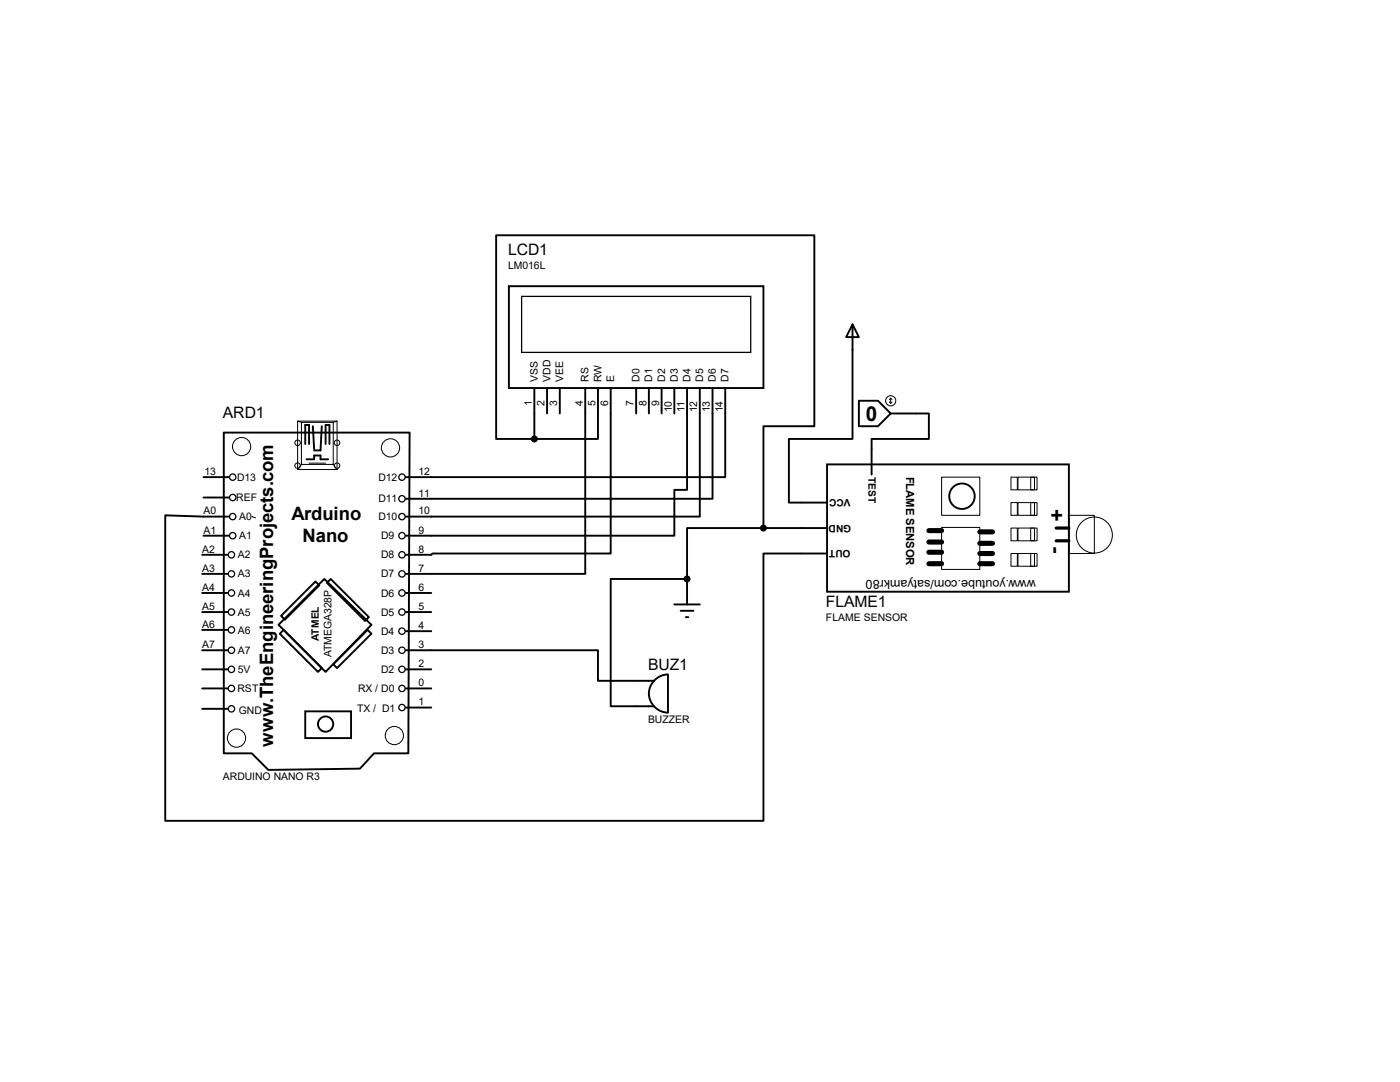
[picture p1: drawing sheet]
<svg xmlns="http://www.w3.org/2000/svg" width="279mm" height="216mm" viewBox="0 0 279 216" stroke-linecap="round" stroke-linejoin="round" font-family="sans-serif">
<g fill="none" stroke="#000" stroke-width=".38">
<path d="M101.6 57.1h50.8v20.3h-50.8zM106.6 77.4v10.2M109.2 77.4v5.1M111.7 77.4v5.1M116.8 77.4v37.1h-35.8M119.3 77.4v10.2h-12.7M121.9 77.4v33h-35.6l-.2 .3h-5.1M127 77.4v5.1M129.5 77.4v5.1M132 77.4v5.1M134.6 77.4v5.1M137.1 77.4v20.3h-2.5v9.2h-53.6"/>
<path d="M139.7 77.4v25.7h-58.7M142.2 77.4v22.1h-61.2M144.7 77.4v17.8h-63.7M170.1 64.7l1.3 2.6h-2.5zM170.1 64.7v22.9h-12.7v12.7h7.7M171.4 80h3.8l2.6 2.5-2.6 2.5h-3.8zM40.6 95.2h5.1M40.6 99.3h5.1M44.7 86.3h37l-.2 64h-6.9l-2.8 3.1-18.2 .2-3.4-3.3h-5.5zM60.9 88.6v-3.8h.8v3.8M61.2 91.7h1.5v-.8h1.3v.8h1.5M62.4 85l.3 4.6"/>
<path d="M64.2 85l-.2 4.9h-1.3M65 88.6v-3.8h.7v3.8M106.6 87.6h-7.6v-40.7h63.5v38.1h-10.1v20.4M165.1 92.7h48.2v25.4h-48.2zM177.8 82.5h7.6v5.1h-11.5v7.1M40.3 118.3h5.1M40.3 114.5h5.1M40.3 110.7h5.1M40.6 106.9h5.1M45.7 103.1h-5.1l-7.6-.3v61h119.4v-53.4h12.7M62.9 116l.8 .8-6.8 6.9-.8-.8zM65.2 116.3l.8-.8 7.6 7.6-.7 .8z"/>
<path d="M81 118.3h5.1M137.1 115.5h-15.2v25.4h8.6M137.1 115.5v5.1M152.4 105.4h-15.3v10.1M152.4 105.4h12.7M40.3 137.4h5.1M40.3 133.6h5.1M40.3 129.8h5.1M40.3 122.1h5.1M40.3 125.7h5.1M55.6 124.7l9.1-9.2 9.4 9.2-9.1 9.4zM55.8 126.4l.8-.7 7.6 7.6-.7 .8z"/>
<path d="M66.5 132.5l6.9-6.8 .7 .7-6.8 6.9zM81 129.8h38.3v6h11.2M81 137.4h5.1M81 133.6h5.1M81 125.9h5.1M81 122.1h5.1M130.6 135.7a3.8 3.8 0 0 1 2.7-1.1v7.6a3.8 3.8 0 0 1-3.5-2.4 3.8 3.8 0 0 1 .8-4.1zM134.6 120.6h5.1M135.8 121.9h2.6M136.9 123.1h.5M40.3 141.4h5.1M60.9 141.9h9.2v5.4h-9.2z"/>
<path d="M81 141.2h5.1"/>
<circle cx="192" cy="99" r="2.54"/>
<circle cx="65" cy="144.5" r="1.52"/>
</g>
<g fill="none" stroke="#000" stroke-width=".2">
<path d="M177.8 79.5v1M177.8 79.5l-.3 .2M177.8 79.5l.2 .2M59.4 84h7.9v9.7h-7.9zM59.4 84l.8 .3M60.2 84.3h6.3v8.4h-6.3zM60.2 92.7l-.8 1M61.7 92.4h3.3M66.5 92.7l.8 1M67.3 84l-.8 .3M177.5 80.2l.3 .3M178 80.2l-.2 .3"/>
<path d="M187.9 95.2h7.6v7.6h-7.6zM201.8 95.2h1.2v2.5h-1.2zM203.2 95.2h3.3v2.5h-3.3zM205.7 95.2h1.3v2.5h-1.3zM50.3 103.1l.7 .2M187.9 105.2h7.6v8.4h-7.6zM201.8 110.4h1.2v2.6h-1.2zM201.8 105.4h1.2v2.5h-1.2zM201.8 100.3h1.2v2.5h-1.2zM203.2 110.4h3.3v2.6h-3.3zM203.2 105.4h3.3v2.5h-3.3zM203.2 100.3h3.3v2.5h-3.3z"/>
<path d="M205.7 110.4h1.3v2.6h-1.3zM205.7 105.4h1.3v2.5h-1.3zM205.7 100.3h1.3v2.5h-1.3zM213.3 102.8h5.1v7.6h-5.1z"/>
<circle cx="177.8" cy="80" r="1.02"/>
<circle cx="48.2" cy="89.1" r="1.82"/>
<circle cx="59.4" cy="88.3" r=".55"/>
<circle cx="59.4" cy="92.9" r=".55"/>
<circle cx="67.3" cy="92.9" r=".55"/>
<circle cx="67.3" cy="88.3" r=".55"/>
<circle cx="77.9" cy="89.4" r="1.82"/>
<circle cx="218.4" cy="106.8" r="3.6"/>
<circle cx="47.2" cy="147.3" r="1.82"/>
<circle cx="78.7" cy="146.8" r="1.82"/>
</g>
<path d="M185.4 112.5h2.5M185.4 110.2h2.5M185.4 108.2h2.5M185.4 105.9h2.5M195.5 112.5h2.6M195.5 110.4h2.6M195.5 108.4h2.6M195.5 106.1h2.6" fill="none" stroke="#000" stroke-width="1"/>
<path d="M210.8 107.9h2.5M210.8 105.4h2.5" fill="none" stroke="#000" stroke-width=".64"/>
<g fill="none" stroke="#000" stroke-width=".25">
<path d="M104.1 59.1h45.7v11.2h-45.7z"/>
<circle cx="46.4" cy="99.3" r=".64"/>
<circle cx="46.4" cy="95.2" r=".64"/>
<circle cx="80.2" cy="99.5" r=".64"/>
<circle cx="80.2" cy="95.2" r=".64"/>
<circle cx="46.2" cy="114.5" r=".64"/>
<circle cx="46.2" cy="118.3" r=".64"/>
<circle cx="46.2" cy="110.7" r=".64"/>
<circle cx="46.4" cy="106.9" r=".64"/>
<circle cx="46.4" cy="103.1" r=".64"/>
<circle cx="80.2" cy="114.5" r=".64"/>
<circle cx="80.2" cy="106.9" r=".64"/>
<circle cx="80.2" cy="103.1" r=".64"/>
<circle cx="80.2" cy="118.3" r=".64"/>
<circle cx="80.2" cy="110.7" r=".64"/>
<circle cx="46.2" cy="129.8" r=".64"/>
<circle cx="46.2" cy="133.6" r=".64"/>
<circle cx="46.2" cy="125.7" r=".64"/>
<circle cx="46.2" cy="137.4" r=".64"/>
<circle cx="46.2" cy="122.1" r=".64"/>
<circle cx="80.2" cy="125.9" r=".64"/>
<circle cx="80.2" cy="129.8" r=".64"/>
<circle cx="80.2" cy="133.6" r=".64"/>
<circle cx="80.2" cy="122.1" r=".64"/>
<circle cx="80.2" cy="137.4" r=".64"/>
<circle cx="46.2" cy="141.4" r=".64"/>
<circle cx="80.2" cy="141.2" r=".64"/>
</g>
<g fill="#000" stroke="#000" stroke-width=".38">
<circle cx="106.6" cy="87.6" r=".51"/>
<circle cx="137.1" cy="115.5" r=".51"/>
<circle cx="152.4" cy="105.4" r=".51"/>
</g>
<g font-size="4.3">
<text x="209.4" y="101.6" transform="rotate(90 209.4 101.6)">+</text>
<text x="209.4" y="109" transform="rotate(90 209.4 109)">-</text>
</g>
<text font-size="4.1" x="172.8" y="84">0</text>
<g font-size="3.7">
<text x="58.2" y="103.7">Arduino</text>
<text x="60.4" y="108.2">Nano</text>
<text x="54.5" y="149" transform="rotate(-90 54.5 149)">www.TheEngineeringProjects.com</text>
</g>
<g font-size="3.1">
<text x="101.4" y="50.9">LCD1</text>
<text x="44.5" y="83.3">ARD1</text>
<text x="164.8" y="121.1">FLAME1</text>
<text x="129.3" y="133.7">BUZ1</text>
</g>
<text font-size="2.5" x="206.7" y="115.8" transform="rotate(-180 206.7 115.8)">www.youtube.com/satyamkr80</text>
<text font-size="2.2" x="180.8" y="95.1" transform="rotate(90 180.8 95.1)">FLAME SENSOR</text>
<g font-size="2.1">
<text x="101.4" y="53.8">LM016L</text>
<text x="107.3" y="76.2" transform="rotate(-90 107.3 76.2)">VSS</text>
<text x="109.9" y="76.2" transform="rotate(-90 109.9 76.2)">VDD</text>
<text x="112.4" y="76.2" transform="rotate(-90 112.4 76.2)">VEE</text>
<text x="117.5" y="76.2" transform="rotate(-90 117.5 76.2)">RS</text>
<text x="120" y="76.2" transform="rotate(-90 120 76.2)">RW</text>
<text x="122.6" y="76.2" transform="rotate(-90 122.6 76.2)">E</text>
<text x="127.6" y="76.2" transform="rotate(-90 127.6 76.2)">D0</text>
<text x="130.2" y="76.2" transform="rotate(-90 130.2 76.2)">D1</text>
<text x="132.7" y="76.2" transform="rotate(-90 132.7 76.2)">D2</text>
<text x="135.3" y="76.2" transform="rotate(-90 135.3 76.2)">D3</text>
<text x="137.8" y="76.2" transform="rotate(-90 137.8 76.2)">D4</text>
<text x="140.3" y="76.2" transform="rotate(-90 140.3 76.2)">D5</text>
<text x="142.9" y="76.2" transform="rotate(-90 142.9 76.2)">D6</text>
<text x="145.4" y="76.2" transform="rotate(-90 145.4 76.2)">D7</text>
<text x="106.1" y="81.1" transform="rotate(-90 106.1 81.1)">1</text>
<text x="108.7" y="81.1" transform="rotate(-90 108.7 81.1)">2</text>
<text x="111.2" y="81.1" transform="rotate(-90 111.2 81.1)">3</text>
<text x="116.3" y="81.1" transform="rotate(-90 116.3 81.1)">4</text>
<text x="118.8" y="81.1" transform="rotate(-90 118.8 81.1)">5</text>
<text x="121.4" y="81.1" transform="rotate(-90 121.4 81.1)">6</text>
<text x="126.5" y="81.1" transform="rotate(-90 126.5 81.1)">7</text>
<text x="129" y="81.1" transform="rotate(-90 129 81.1)">8</text>
<text x="131.5" y="81.1" transform="rotate(-90 131.5 81.1)">9</text>
<text x="134.1" y="82.3" transform="rotate(-90 134.1 82.3)">10</text>
<text x="136.6" y="82.1" transform="rotate(-90 136.6 82.1)">11</text>
<text x="139.2" y="82.3" transform="rotate(-90 139.2 82.3)">12</text>
<text x="141.7" y="82.3" transform="rotate(-90 141.7 82.3)">13</text>
<text x="144.2" y="82.3" transform="rotate(-90 144.2 82.3)">14</text>
<text x="40.8" y="94.8">13</text>
<text x="47.3" y="95.9">D13</text>
<text x="75.5" y="95.9">D12</text>
<text x="83.5" y="94.8">12</text>
<text x="47.2" y="100">REF</text>
<text x="75.5" y="100.2">D11</text>
<text x="83.5" y="99.1">11</text>
<text x="40.6" y="106.5">A1</text>
<text x="40.6" y="102.7">A0</text>
<text x="47.7" y="107.6">A1</text>
<text x="47.7" y="103.8">A0</text>
<text x="75.5" y="103.8">D10</text>
<text x="76.1" y="107.6">D9</text>
<text x="83.5" y="106.5">9</text>
<text x="83.5" y="102.7">10</text>
<text x="40.3" y="110.3">A2</text>
<text x="47.5" y="111.4">A2</text>
<text x="76.1" y="111.4">D8</text>
<text x="83.5" y="110.3">8</text>
<text x="40.3" y="117.9">A4</text>
<text x="40.3" y="114.1">A3</text>
<text x="47.5" y="119">A4</text>
<text x="47.5" y="115.2">A3</text>
<text x="76.1" y="115.2">D7</text>
<text x="76.1" y="119">D6</text>
<text x="83.5" y="117.9">6</text>
<text x="83.5" y="114.1">7</text>
<text x="40.3" y="121.7">A5</text>
<text x="40.3" y="125.3">A6</text>
<text x="47.5" y="122.9">A5</text>
<text x="76.1" y="122.9">D5</text>
<text x="83.5" y="125.5">4</text>
<text x="83.5" y="121.7">5</text>
<text x="164.8" y="124">FLAME SENSOR</text>
<text x="40.3" y="129.3">A7</text>
<text x="47.5" y="130.5">A7</text>
<text x="47.5" y="126.4">A6</text>
<text x="66.2" y="131.2" transform="rotate(-90 66.2 131.2)">ATMEGA328P</text>
<text x="76.1" y="126.7">D4</text>
<text x="76.1" y="130.5">D3</text>
<text x="83.5" y="129.3">3</text>
<text x="47.5" y="134.3">5V</text>
<text x="76.1" y="134.3">D2</text>
<text x="83.5" y="136.9">0</text>
<text x="83.5" y="133.1">2</text>
<text x="47.4" y="138.1">RST</text>
<text x="47.7" y="142.4">GND</text>
<text x="71.3" y="142.2">TX / D1</text>
<text x="71.5" y="138.1">RX / D0</text>
<text x="83.5" y="140.8">1</text>
<text x="129.3" y="144.3">BUZZER</text>
<text x="44.5" y="155.7">ARDUINO NANO R3</text>
</g>
<g font-size="2">
<text x="173.4" y="95.2" transform="rotate(90 173.4 95.2)">TEST</text>
<text x="169.8" y="99.6" transform="rotate(-180 169.8 99.6)">VCC</text>
<text x="169.9" y="104.7" transform="rotate(-180 169.9 104.7)">GND</text>
<text x="169.8" y="109.8" transform="rotate(-180 169.8 109.8)">OUT</text>
<text x="63.6" y="127.8" transform="rotate(-90 63.6 127.8)">ATMEL</text>
</g>
</svg>
